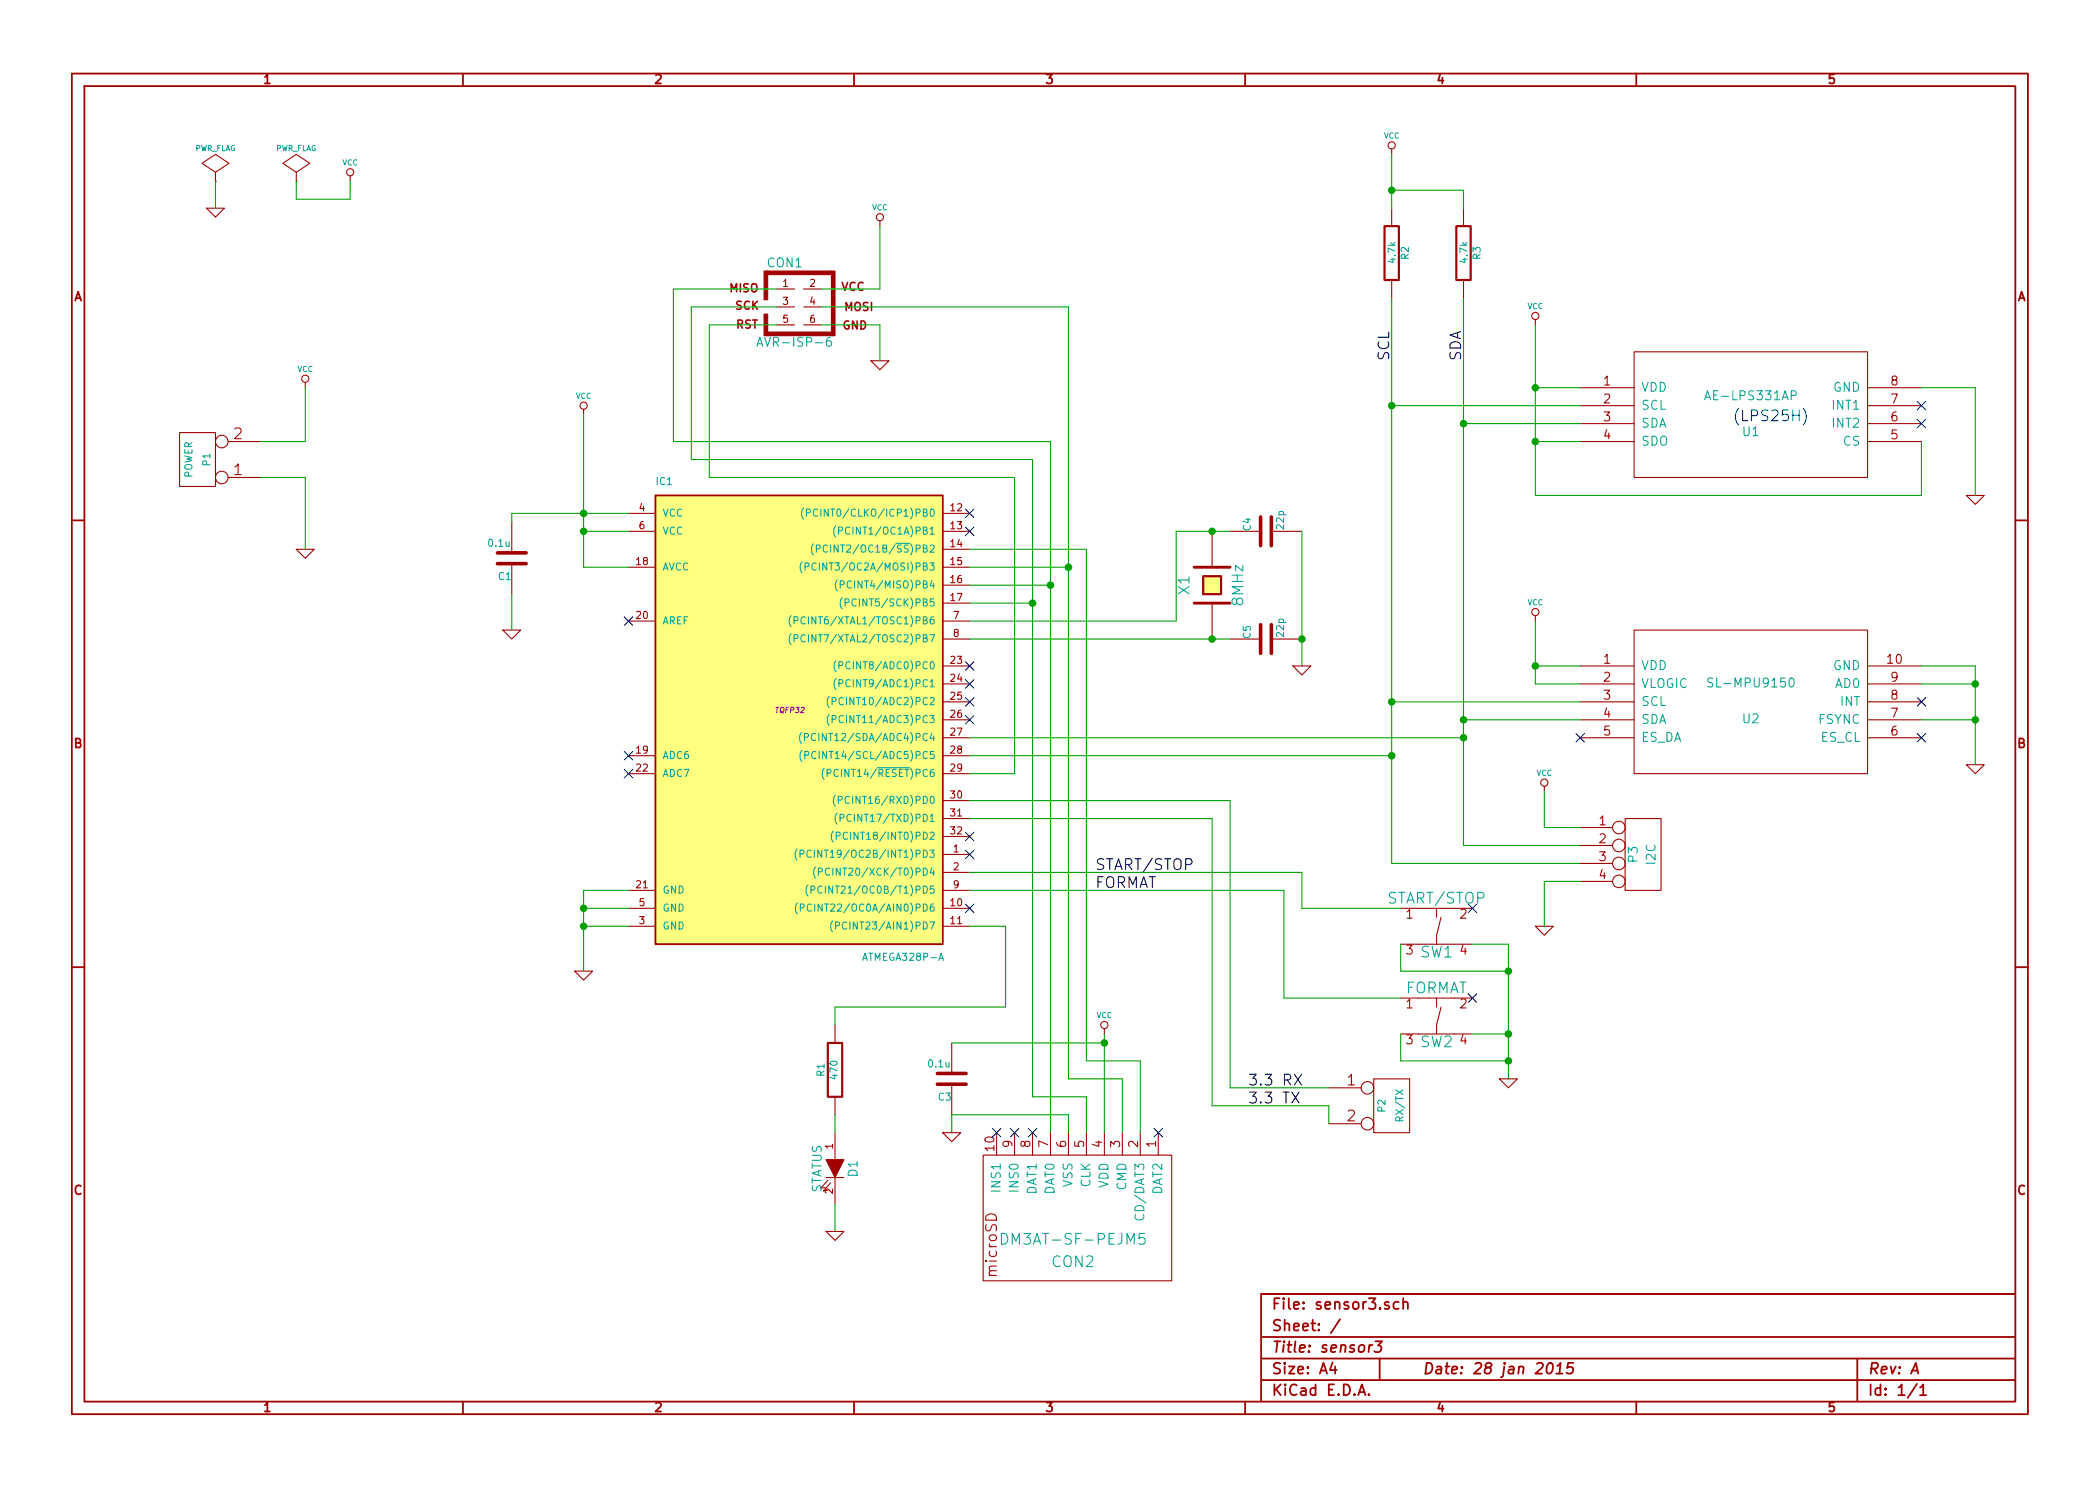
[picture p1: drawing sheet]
EESchema Schematic File Version 2
LIBS:power
LIBS:device
LIBS:transistors
LIBS:conn
LIBS:linear
LIBS:regul
LIBS:74xx
LIBS:cmos4000
LIBS:adc-dac
LIBS:memory
LIBS:xilinx
LIBS:special
LIBS:microcontrollers
LIBS:dsp
LIBS:microchip
LIBS:analog_switches
LIBS:motorola
LIBS:texas
LIBS:intel
LIBS:audio
LIBS:interface
LIBS:digital-audio
LIBS:philips
LIBS:display
LIBS:cypress
LIBS:siliconi
LIBS:opto
LIBS:atmel
LIBS:contrib
LIBS:valves
LIBS:AE-LPS331AP
LIBS:futrMyLib
LIBS:SL-MPU9150
LIBS:SL-SB1602BW
LIBS:sensor3-cache
EELAYER 27 0
EELAYER END
$Descr A4 11693 8268
encoding utf-8
Sheet 1 1
Title "sensor3"
Date "28 jan 2015"
Rev "A"
Comp ""
Comment1 ""
Comment2 ""
Comment3 ""
Comment4 ""
$EndDescr
$Comp
L ATMEGA328P-A IC1
U 1 1
P 4400 3950
F 0 "IC1" H 3650 5200 40  0000 L BNN
F 1 "ATMEGA328P-A" H 4800 2550 40  0000 L BNN
F 2 "TQFP32" H 4400 3950 30  0000 C CIN
F 3 "" H 4400 3950 60  0000 C CNN
	1    4400 3950
	1    0    0    -1  
$EndComp
$Comp
L AVR-ISP-6 CON1
U 1 1
P 4450 1700
F 0 "CON1" H 4370 1940 50  0000 C CNN
F 1 "AVR-ISP-6" H 4210 1470 50  0000 L BNN
F 2 "AVR-ISP-6" V 3930 1740 50  0001 C CNN
F 3 "" H 4450 1700 60  0000 C CNN
	1    4450 1700
	1    0    0    -1  
$EndComp
$Comp
L LED D1
U 1 1
P 4650 6500
F 0 "D1" H 4650 6600 50  0000 C CNN
F 1 "STATUS" H 4650 6400 50  0000 C CNN
F 2 "~" H 4650 6500 60  0000 C CNN
F 3 "~" H 4650 6500 60  0000 C CNN
	1    4650 6500
	0    1    1    0   
$EndComp
$Comp
L CRYSTAL X1
U 1 1
P 6750 3250
F 0 "X1" H 6750 3400 60  0000 C CNN
F 1 "8MHz" H 6750 3100 60  0000 C CNN
F 2 "~" H 6750 3250 60  0000 C CNN
F 3 "~" H 6750 3250 60  0000 C CNN
	1    6750 3250
	0    -1   -1   0   
$EndComp
$Comp
L C C5
U 1 1
P 7050 3550
F 0 "C5" H 7050 3650 40  0000 L CNN
F 1 "22p" H 7056 3465 40  0000 L CNN
F 2 "~" H 7088 3400 30  0000 C CNN
F 3 "~" H 7050 3550 60  0000 C CNN
	1    7050 3550
	0    -1   -1   0   
$EndComp
$Comp
L C C4
U 1 1
P 7050 2950
F 0 "C4" H 7050 3050 40  0000 L CNN
F 1 "22p" H 7056 2865 40  0000 L CNN
F 2 "~" H 7088 2800 30  0000 C CNN
F 3 "~" H 7050 2950 60  0000 C CNN
	1    7050 2950
	0    -1   -1   0   
$EndComp
$Comp
L R R2
U 1 1
P 7750 1400
F 0 "R2" V 7830 1400 40  0000 C CNN
F 1 "4.7k" V 7757 1401 40  0000 C CNN
F 2 "~" V 7680 1400 30  0000 C CNN
F 3 "~" H 7750 1400 30  0000 C CNN
	1    7750 1400
	1    0    0    -1  
$EndComp
$Comp
L R R3
U 1 1
P 8150 1400
F 0 "R3" V 8230 1400 40  0000 C CNN
F 1 "4.7k" V 8157 1401 40  0000 C CNN
F 2 "~" V 8080 1400 30  0000 C CNN
F 3 "~" H 8150 1400 30  0000 C CNN
	1    8150 1400
	1    0    0    -1  
$EndComp
$Comp
L AE-TSW SW2
U 1 1
P 8000 5650
F 0 "SW2" H 8000 5500 60  0000 C CNN
F 1 "FORMAT" H 8000 5800 60  0000 C CNN
F 2 "~" H 8000 5650 60  0000 C CNN
F 3 "~" H 8000 5650 60  0000 C CNN
	1    8000 5650
	1    0    0    -1  
$EndComp
$Comp
L DM3AT-SF-PEJM5 CON2
U 1 1
P 6000 6700
F 0 "CON2" V 6325 6675 60  0000 C CNN
F 1 "DM3AT-SF-PEJM5" V 6200 6675 60  0000 C CNN
F 2 "~" H 5675 7150 60  0000 C CNN
F 3 "~" H 5675 7150 60  0000 C CNN
	1    6000 6700
	0    1    1    0   
$EndComp
$Comp
L SL-MPU9150 U2
U 1 1
P 9750 3900
F 0 "U2" H 9750 3800 50  0000 C CNN
F 1 "SL-MPU9150" H 9750 4000 50  0000 C CNN
F 2 "MODULE" H 9750 3900 50  0001 C CNN
F 3 "DOCUMENTATION" H 9750 3900 50  0001 C CNN
	1    9750 3900
	1    0    0    -1  
$EndComp
$Comp
L AE-LPS331AP U1
U 1 1
P 9750 2300
F 0 "U1" H 9750 2200 50  0000 C CNN
F 1 "AE-LPS331AP" H 9750 2400 50  0000 C CNN
F 2 "MODULE" H 9750 2300 50  0001 C CNN
F 3 "DOCUMENTATION" H 9750 2300 50  0001 C CNN
	1    9750 2300
	1    0    0    -1  
$EndComp
$Comp
L AE-TSW SW1
U 1 1
P 8000 5150
F 0 "SW1" H 8000 5000 60  0000 C CNN
F 1 "START/STOP" H 8000 5300 60  0000 C CNN
F 2 "~" H 8000 5150 60  0000 C CNN
F 3 "~" H 8000 5150 60  0000 C CNN
	1    8000 5150
	1    0    0    -1  
$EndComp
$Comp
L R R1
U 1 1
P 4650 5950
F 0 "R1" V 4730 5950 40  0000 C CNN
F 1 "470" V 4657 5951 40  0000 C CNN
F 2 "~" V 4580 5950 30  0000 C CNN
F 3 "~" H 4650 5950 30  0000 C CNN
	1    4650 5950
	-1   0    0    1   
$EndComp
$Comp
L CONN_2 P1
U 1 1
P 1100 2550
F 0 "P1" V 1050 2550 40  0000 C CNN
F 1 "POWER" V 1150 2550 40  0000 C CNN
F 2 "" H 1100 2550 60  0000 C CNN
F 3 "" H 1100 2550 60  0000 C CNN
	1    1100 2550
	-1   0    0    1   
$EndComp
$Comp
L VCC #PWR14
U 1 1
P 7750 850
F 0 "#PWR14" H 7750 950 30  0001 C CNN
F 1 "VCC" H 7750 950 30  0000 C CNN
F 2 "" H 7750 850 60  0000 C CNN
F 3 "" H 7750 850 60  0000 C CNN
	1    7750 850 
	1    0    0    -1  
$EndComp
Wire Wire Line
	7750 850  7750 1150
Wire Wire Line
	8150 1150 8150 1050
Wire Wire Line
	8150 1050 7750 1050
Connection ~ 7750 1050
$Comp
L VCC #PWR2
U 1 1
P 1700 2150
F 0 "#PWR2" H 1700 2250 30  0001 C CNN
F 1 "VCC" H 1700 2250 30  0000 C CNN
F 2 "" H 1700 2150 60  0000 C CNN
F 3 "" H 1700 2150 60  0000 C CNN
	1    1700 2150
	1    0    0    -1  
$EndComp
$Comp
L GND #PWR3
U 1 1
P 1700 3050
F 0 "#PWR3" H 1700 3050 30  0001 C CNN
F 1 "GND" H 1700 2980 30  0001 C CNN
F 2 "" H 1700 3050 60  0000 C CNN
F 3 "" H 1700 3050 60  0000 C CNN
	1    1700 3050
	1    0    0    -1  
$EndComp
Wire Wire Line
	1700 2150 1700 2450
Wire Wire Line
	1700 2450 1450 2450
Wire Wire Line
	1450 2650 1700 2650
Wire Wire Line
	1700 2650 1700 3050
$Comp
L VCC #PWR6
U 1 1
P 3250 2300
F 0 "#PWR6" H 3250 2400 30  0001 C CNN
F 1 "VCC" H 3250 2400 30  0000 C CNN
F 2 "" H 3250 2300 60  0000 C CNN
F 3 "" H 3250 2300 60  0000 C CNN
	1    3250 2300
	1    0    0    -1  
$EndComp
Wire Wire Line
	2850 2850 3500 2850
Wire Wire Line
	3250 2950 3500 2950
Connection ~ 3250 2850
Connection ~ 3250 2950
Wire Wire Line
	3250 3150 3500 3150
$Comp
L GND #PWR7
U 1 1
P 3250 5400
F 0 "#PWR7" H 3250 5400 30  0001 C CNN
F 1 "GND" H 3250 5330 30  0001 C CNN
F 2 "" H 3250 5400 60  0000 C CNN
F 3 "" H 3250 5400 60  0000 C CNN
	1    3250 5400
	1    0    0    -1  
$EndComp
Wire Wire Line
	3250 4950 3250 5400
Wire Wire Line
	3250 4950 3500 4950
Wire Wire Line
	3500 5050 3250 5050
Connection ~ 3250 5050
Wire Wire Line
	3500 5150 3250 5150
Connection ~ 3250 5150
$Comp
L C C1
U 1 1
P 2850 3100
F 0 "C1" H 2850 3200 40  0000 L CNN
F 1 "0.1u" H 2856 3015 40  0000 L CNN
F 2 "~" H 2888 2950 30  0000 C CNN
F 3 "~" H 2850 3100 60  0000 C CNN
	1    2850 3100
	-1   0    0    1   
$EndComp
Wire Wire Line
	2850 2850 2850 2900
$Comp
L GND #PWR5
U 1 1
P 2850 3500
F 0 "#PWR5" H 2850 3500 30  0001 C CNN
F 1 "GND" H 2850 3430 30  0001 C CNN
F 2 "" H 2850 3500 60  0000 C CNN
F 3 "" H 2850 3500 60  0000 C CNN
	1    2850 3500
	1    0    0    -1  
$EndComp
Wire Wire Line
	2850 3500 2850 3300
Wire Wire Line
	6550 2950 6550 3450
Wire Wire Line
	6550 3450 5400 3450
Wire Wire Line
	7250 2950 7250 3700
Connection ~ 7250 3550
$Comp
L GND #PWR13
U 1 1
P 7250 3700
F 0 "#PWR13" H 7250 3700 30  0001 C CNN
F 1 "GND" H 7250 3630 30  0001 C CNN
F 2 "" H 7250 3700 60  0000 C CNN
F 3 "" H 7250 3700 60  0000 C CNN
	1    7250 3700
	1    0    0    -1  
$EndComp
$Comp
L VCC #PWR9
U 1 1
P 4900 1250
F 0 "#PWR9" H 4900 1350 30  0001 C CNN
F 1 "VCC" H 4900 1350 30  0000 C CNN
F 2 "" H 4900 1250 60  0000 C CNN
F 3 "" H 4900 1250 60  0000 C CNN
	1    4900 1250
	1    0    0    -1  
$EndComp
Wire Wire Line
	4575 1600 4900 1600
Wire Wire Line
	4900 1600 4900 1250
$Comp
L GND #PWR10
U 1 1
P 4900 2000
F 0 "#PWR10" H 4900 2000 30  0001 C CNN
F 1 "GND" H 4900 1930 30  0001 C CNN
F 2 "" H 4900 2000 60  0000 C CNN
F 3 "" H 4900 2000 60  0000 C CNN
	1    4900 2000
	1    0    0    -1  
$EndComp
Wire Wire Line
	4575 1800 4900 1800
Wire Wire Line
	4900 1800 4900 2000
Wire Wire Line
	4575 1700 5950 1700
Wire Wire Line
	3750 1600 4325 1600
Wire Wire Line
	3850 1700 4325 1700
Wire Wire Line
	3950 1800 4325 1800
Wire Wire Line
	3950 1800 3950 2650
Wire Wire Line
	3950 2650 5650 2650
Wire Wire Line
	5650 2650 5650 4300
Wire Wire Line
	5650 4300 5400 4300
Wire Wire Line
	5400 3350 5750 3350
Wire Wire Line
	5750 2550 5750 6100
Wire Wire Line
	5750 2550 3850 2550
Wire Wire Line
	3850 2550 3850 1700
Wire Wire Line
	5400 3250 5850 3250
Wire Wire Line
	5850 2450 5850 6300
Wire Wire Line
	5850 2450 3750 2450
Wire Wire Line
	3750 2450 3750 1600
Wire Wire Line
	5400 3150 5950 3150
Wire Wire Line
	5950 1700 5950 6000
NoConn ~ 5400 2950
NoConn ~ 6450 6300
NoConn ~ 5550 6300
NoConn ~ 5650 6300
NoConn ~ 5750 6300
Connection ~ 5850 3250
Wire Wire Line
	5750 6100 6050 6100
Wire Wire Line
	6050 6100 6050 6300
Connection ~ 5750 3350
Wire Wire Line
	5950 6000 6250 6000
Wire Wire Line
	6250 6000 6250 6300
Connection ~ 5950 3150
Wire Wire Line
	6350 6300 6350 5900
Wire Wire Line
	6350 5900 6050 5900
Wire Wire Line
	6050 5900 6050 3050
Wire Wire Line
	6050 3050 5400 3050
$Comp
L VCC #PWR12
U 1 1
P 6150 5750
F 0 "#PWR12" H 6150 5850 30  0001 C CNN
F 1 "VCC" H 6150 5850 30  0000 C CNN
F 2 "" H 6150 5750 60  0000 C CNN
F 3 "" H 6150 5750 60  0000 C CNN
	1    6150 5750
	1    0    0    -1  
$EndComp
Wire Wire Line
	6150 5750 6150 6300
Wire Wire Line
	5950 6300 5950 6200
Wire Wire Line
	5950 6200 5300 6200
Wire Wire Line
	5300 6200 5300 6300
$Comp
L GND #PWR11
U 1 1
P 5300 6300
F 0 "#PWR11" H 5300 6300 30  0001 C CNN
F 1 "GND" H 5300 6230 30  0001 C CNN
F 2 "" H 5300 6300 60  0000 C CNN
F 3 "" H 5300 6300 60  0000 C CNN
	1    5300 6300
	1    0    0    -1  
$EndComp
$Comp
L C C3
U 1 1
P 5300 6000
F 0 "C3" H 5300 6100 40  0000 L CNN
F 1 "0.1u" H 5306 5915 40  0000 L CNN
F 2 "~" H 5338 5850 30  0000 C CNN
F 3 "~" H 5300 6000 60  0000 C CNN
	1    5300 6000
	-1   0    0    1   
$EndComp
Wire Wire Line
	6150 5800 5300 5800
Connection ~ 6150 5800
Wire Wire Line
	5400 4450 6850 4450
Wire Wire Line
	6850 4450 6850 6050
Wire Wire Line
	6850 6050 7400 6050
Wire Wire Line
	6750 6150 7400 6150
Wire Wire Line
	6750 6150 6750 4550
Wire Wire Line
	6750 4550 5400 4550
Text Label 6950 6150 0    60   ~ 0
3.3 TX
Text Label 6950 6050 0    60   ~ 0
3.3 RX
$Comp
L GND #PWR20
U 1 1
P 11000 2750
F 0 "#PWR20" H 11000 2750 30  0001 C CNN
F 1 "GND" H 11000 2680 30  0001 C CNN
F 2 "" H 11000 2750 60  0000 C CNN
F 3 "" H 11000 2750 60  0000 C CNN
	1    11000 2750
	1    0    0    -1  
$EndComp
Wire Wire Line
	10700 2150 11000 2150
Wire Wire Line
	11000 2150 11000 2750
$Comp
L GND #PWR21
U 1 1
P 11000 4250
F 0 "#PWR21" H 11000 4250 30  0001 C CNN
F 1 "GND" H 11000 4180 30  0001 C CNN
F 2 "" H 11000 4250 60  0000 C CNN
F 3 "" H 11000 4250 60  0000 C CNN
	1    11000 4250
	1    0    0    -1  
$EndComp
Wire Wire Line
	10700 3700 11000 3700
Wire Wire Line
	11000 3700 11000 4250
Wire Wire Line
	10700 3800 11000 3800
Connection ~ 11000 3800
NoConn ~ 10700 3900
NoConn ~ 10700 4100
NoConn ~ 10700 2250
NoConn ~ 10700 2350
NoConn ~ 8800 4100
$Comp
L VCC #PWR16
U 1 1
P 8550 1800
F 0 "#PWR16" H 8550 1900 30  0001 C CNN
F 1 "VCC" H 8550 1900 30  0000 C CNN
F 2 "" H 8550 1800 60  0000 C CNN
F 3 "" H 8550 1800 60  0000 C CNN
	1    8550 1800
	1    0    0    -1  
$EndComp
Wire Wire Line
	8800 2150 8550 2150
Wire Wire Line
	8550 1800 8550 2750
Wire Wire Line
	8550 2450 8800 2450
Connection ~ 8550 2150
Wire Wire Line
	10700 2450 10700 2750
Wire Wire Line
	10700 2750 8550 2750
Connection ~ 8550 2450
Wire Wire Line
	7750 1650 7750 4800
Wire Wire Line
	7750 2250 8800 2250
Wire Wire Line
	7750 3900 8800 3900
Connection ~ 7750 2250
Wire Wire Line
	8800 2350 8150 2350
Wire Wire Line
	8150 1650 8150 4700
Wire Wire Line
	8150 4000 8800 4000
Connection ~ 8150 2350
$Comp
L VCC #PWR17
U 1 1
P 8550 3450
F 0 "#PWR17" H 8550 3550 30  0001 C CNN
F 1 "VCC" H 8550 3550 30  0000 C CNN
F 2 "" H 8550 3450 60  0000 C CNN
F 3 "" H 8550 3450 60  0000 C CNN
	1    8550 3450
	1    0    0    -1  
$EndComp
Wire Wire Line
	8550 3450 8550 3800
Wire Wire Line
	8550 3700 8800 3700
Wire Wire Line
	8550 3800 8800 3800
Connection ~ 8550 3700
Text Label 7750 2000 1    60   ~ 0
SCL
Text Label 8150 2000 1    60   ~ 0
SDA
Connection ~ 8150 4000
Wire Wire Line
	7750 4800 8800 4800
Connection ~ 7750 3900
Wire Wire Line
	8150 4700 8800 4700
$Comp
L GND #PWR19
U 1 1
P 8600 5150
F 0 "#PWR19" H 8600 5150 30  0001 C CNN
F 1 "GND" H 8600 5080 30  0001 C CNN
F 2 "" H 8600 5150 60  0000 C CNN
F 3 "" H 8600 5150 60  0000 C CNN
	1    8600 5150
	1    0    0    -1  
$EndComp
Wire Wire Line
	5400 4200 7750 4200
Connection ~ 7750 4200
Wire Wire Line
	8150 4100 5400 4100
Connection ~ 8150 4100
$Comp
L GND #PWR8
U 1 1
P 4650 6850
F 0 "#PWR8" H 4650 6850 30  0001 C CNN
F 1 "GND" H 4650 6780 30  0001 C CNN
F 2 "" H 4650 6850 60  0000 C CNN
F 3 "" H 4650 6850 60  0000 C CNN
	1    4650 6850
	1    0    0    -1  
$EndComp
Wire Wire Line
	4650 6200 4650 6300
Wire Wire Line
	4650 6700 4650 6850
Wire Wire Line
	5400 5150 5600 5150
Wire Wire Line
	5600 5150 5600 5600
Wire Wire Line
	5600 5600 4650 5600
Wire Wire Line
	4650 5600 4650 5700
NoConn ~ 5400 2850
NoConn ~ 5400 4000
NoConn ~ 5400 3900
NoConn ~ 5400 3800
NoConn ~ 3500 4200
NoConn ~ 3500 4300
Wire Wire Line
	7800 5050 7250 5050
Wire Wire Line
	7150 5550 7800 5550
Wire Wire Line
	8200 5250 8400 5250
Wire Wire Line
	8400 5250 8400 6000
Wire Wire Line
	8400 5750 8200 5750
$Comp
L GND #PWR15
U 1 1
P 8400 6000
F 0 "#PWR15" H 8400 6000 30  0001 C CNN
F 1 "GND" H 8400 5930 30  0001 C CNN
F 2 "" H 8400 6000 60  0000 C CNN
F 3 "" H 8400 6000 60  0000 C CNN
	1    8400 6000
	1    0    0    -1  
$EndComp
Connection ~ 8400 5750
Wire Wire Line
	5400 4850 7250 4850
Wire Wire Line
	7250 4850 7250 5050
Wire Wire Line
	7150 5550 7150 4950
Wire Wire Line
	7150 4950 5400 4950
Wire Wire Line
	3250 2300 3250 3150
Text Label 6100 4850 0    60   ~ 0
START/STOP
Text Label 6100 4950 0    60   ~ 0
FORMAT
$Comp
L PWR_FLAG #FLG1
U 1 1
P 1200 1000
F 0 "#FLG1" H 1200 1095 30  0001 C CNN
F 1 "PWR_FLAG" H 1200 1180 30  0000 C CNN
F 2 "" H 1200 1000 60  0000 C CNN
F 3 "" H 1200 1000 60  0000 C CNN
	1    1200 1000
	1    0    0    -1  
$EndComp
$Comp
L GND #PWR1
U 1 1
P 1200 1150
F 0 "#PWR1" H 1200 1150 30  0001 C CNN
F 1 "GND" H 1200 1080 30  0001 C CNN
F 2 "" H 1200 1150 60  0000 C CNN
F 3 "" H 1200 1150 60  0000 C CNN
	1    1200 1150
	1    0    0    -1  
$EndComp
$Comp
L PWR_FLAG #FLG2
U 1 1
P 1650 1000
F 0 "#FLG2" H 1650 1095 30  0001 C CNN
F 1 "PWR_FLAG" H 1650 1180 30  0000 C CNN
F 2 "" H 1650 1000 60  0000 C CNN
F 3 "" H 1650 1000 60  0000 C CNN
	1    1650 1000
	1    0    0    -1  
$EndComp
$Comp
L VCC #PWR4
U 1 1
P 1950 1000
F 0 "#PWR4" H 1950 1100 30  0001 C CNN
F 1 "VCC" H 1950 1100 30  0000 C CNN
F 2 "" H 1950 1000 60  0000 C CNN
F 3 "" H 1950 1000 60  0000 C CNN
	1    1950 1000
	1    0    0    -1  
$EndComp
Wire Wire Line
	1950 1000 1950 1100
Wire Wire Line
	1950 1100 1650 1100
Wire Wire Line
	1650 1100 1650 1000
Wire Wire Line
	1200 1000 1200 1150
NoConn ~ 5400 5050
NoConn ~ 5400 4750
NoConn ~ 5400 4650
NoConn ~ 8200 5050
NoConn ~ 8200 5550
Wire Wire Line
	7800 5250 7800 5400
Wire Wire Line
	7800 5400 8400 5400
Connection ~ 8400 5400
Wire Wire Line
	7800 5750 7800 5900
Wire Wire Line
	7800 5900 8400 5900
Connection ~ 8400 5900
Text Notes 9650 2350 0    60   ~ 0
(LPS25H)
Wire Wire Line
	6550 2950 6850 2950
Connection ~ 6750 2950
Wire Wire Line
	5400 3550 6850 3550
Connection ~ 6750 3550
NoConn ~ 5400 3700
NoConn ~ 3500 3450
$Comp
L CONN_2 P2
U 1 1
P 7750 6150
F 0 "P2" V 7700 6150 40  0000 C CNN
F 1 "RX/TX" V 7800 6150 40  0000 C CNN
F 2 "" H 7750 6150 60  0000 C CNN
F 3 "" H 7750 6150 60  0000 C CNN
	1    7750 6150
	1    0    0    -1  
$EndComp
Wire Wire Line
	7400 6150 7400 6250
$Comp
L CONN_4 P3
U 1 1
P 9150 4750
F 0 "P3" V 9100 4750 50  0000 C CNN
F 1 "I2C" V 9200 4750 50  0000 C CNN
F 2 "" H 9150 4750 60  0000 C CNN
F 3 "" H 9150 4750 60  0000 C CNN
	1    9150 4750
	1    0    0    -1  
$EndComp
$Comp
L VCC #PWR18
U 1 1
P 8600 4400
F 0 "#PWR18" H 8600 4500 30  0001 C CNN
F 1 "VCC" H 8600 4500 30  0000 C CNN
F 2 "" H 8600 4400 60  0000 C CNN
F 3 "" H 8600 4400 60  0000 C CNN
	1    8600 4400
	1    0    0    -1  
$EndComp
Wire Wire Line
	8800 4900 8600 4900
Wire Wire Line
	8600 4900 8600 5150
Wire Wire Line
	8600 4400 8600 4600
Wire Wire Line
	8600 4600 8800 4600
Wire Wire Line
	10700 4000 11000 4000
Connection ~ 11000 4000
$EndSCHEMATC
